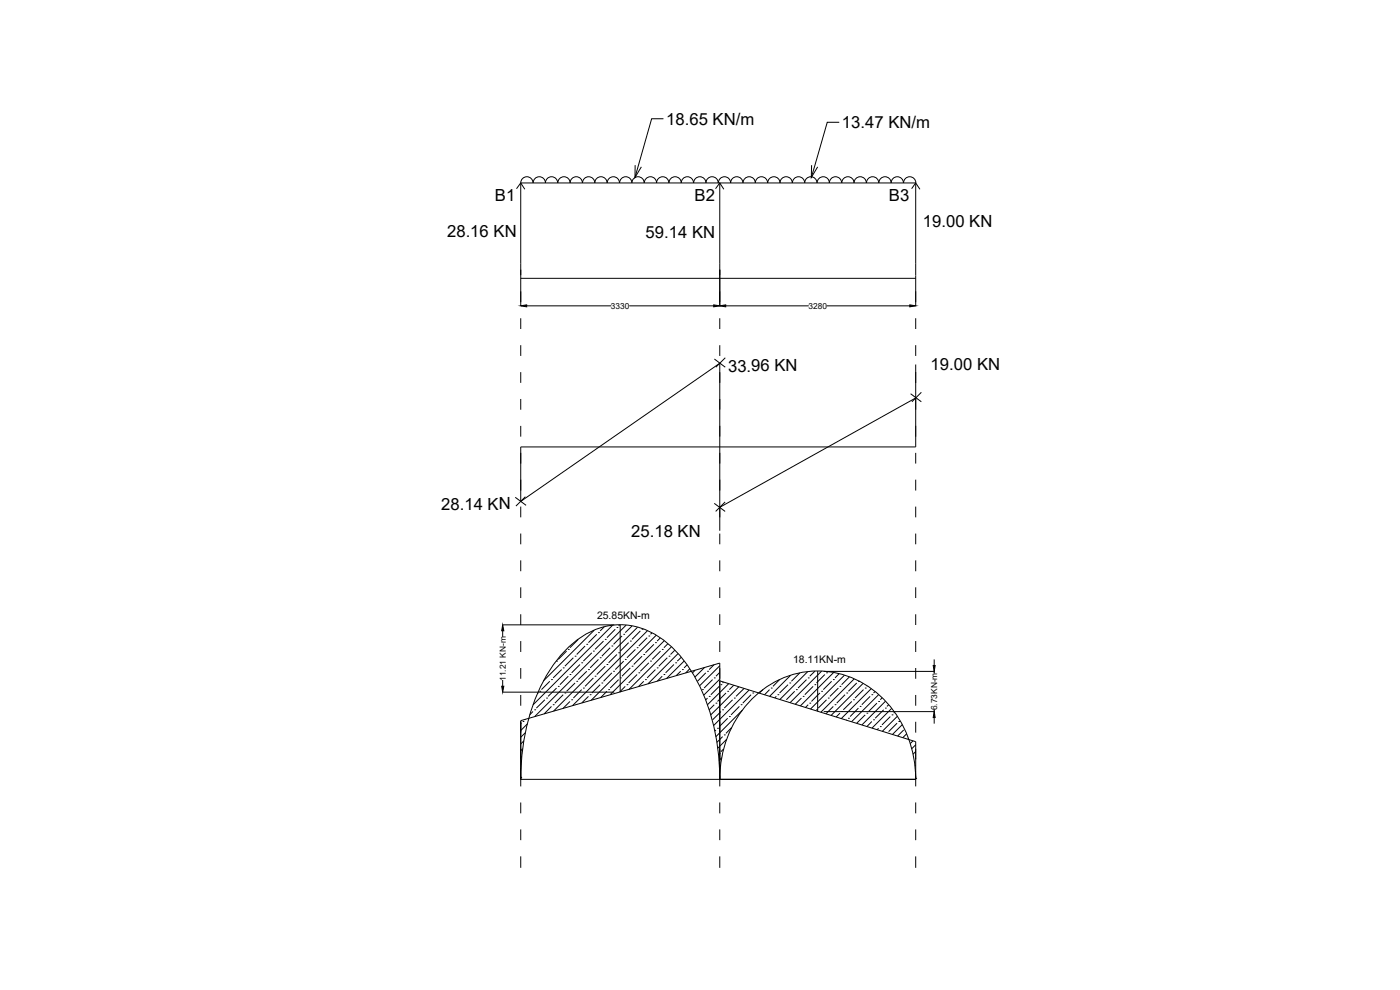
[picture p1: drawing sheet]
<svg xmlns="http://www.w3.org/2000/svg" width="420mm" height="297mm" viewBox="0 0 420 297" stroke-linecap="round" stroke-linejoin="round" font-family="sans-serif">
<!-- layer: 0 -->
<g fill="none" stroke="#000" stroke-width=".3">
<path d="M199.1 35.6h-3.5l-5 17.6M251.9 36.7h-3.6l-4.8 16.5M155 56.6l1.3-1.7 1.2 1.9M156.3 54.9a1.84 1.84 0 0 1 1.8-1.9 1.84 1.84 0 0 1 1.9 1.9M160 54.9a1.84 1.84 0 0 1 1.8-1.9 1.84 1.84 0 0 1 1.9 1.9 1.84 1.84 0 0 1 1.8-1.9 1.84 1.84 0 0 1 1.9 1.9 1.86 1.86 0 0 1 1.8-1.9 1.86 1.86 0 0 1 1.9 1.9 1.84 1.84 0 0 1 1.8-1.9 1.84 1.84 0 0 1 1.9 1.9 1.86 1.86 0 0 1 1.8-1.9 1.86 1.86 0 0 1 1.9 1.9 1.84 1.84 0 0 1 1.8-1.9 1.84 1.84 0 0 1 1.9 1.9M182.2 54.9a1.84 1.84 0 0 1 1.9-1.9 1.84 1.84 0 0 1 1.8 1.9 1.86 1.86 0 0 1 1.9-1.9 1.86 1.86 0 0 1 1.8 1.9 1.84 1.84 0 0 1 1.9-1.9 1.84 1.84 0 0 1 1.8 1.9 1.86 1.86 0 0 1 1.9-1.9 1.86 1.86 0 0 1 1.8 1.9 1.84 1.84 0 0 1 1.9-1.9 1.84 1.84 0 0 1 1.8 1.9M190.6 49.6v3.6l1.9-3.1M200.8 54.9a1.84 1.84 0 0 1 1.8-1.9 1.84 1.84 0 0 1 1.9 1.9 1.84 1.84 0 0 1 1.8-1.9 1.84 1.84 0 0 1 1.8 1.9M208.2 54.9a1.84 1.84 0 0 1 1.8-1.9 1.84 1.84 0 0 1 1.9 1.9 1.84 1.84 0 0 1 1.8-1.9 1.84 1.84 0 0 1 1.8 1.9 1.86 1.86 0 0 1 1.9-1.9 1.86 1.86 0 0 1 1.9 1.9 1.84 1.84 0 0 1 1.8-1.9 1.84 1.84 0 0 1 1.9 1.9 1.86 1.86 0 0 1 1.8-1.9 1.86 1.86 0 0 1 1.9 1.9 1.84 1.84 0 0 1 1.8-1.9 1.84 1.84 0 0 1 1.9 1.9M214.7 56.6l1.3-1.7 1.2 1.9M216 54.9v36.9M230.4 54.9a1.84 1.84 0 0 1 1.8-1.9 1.84 1.84 0 0 1 1.9 1.9 1.84 1.84 0 0 1 1.8-1.9 1.84 1.84 0 0 1 1.9 1.9"/>
<path d="M237.8 54.9a1.84 1.84 0 0 1 1.9-1.9 1.84 1.84 0 0 1 1.8 1.9 1.84 1.84 0 0 1 1.8-1.9 1.84 1.84 0 0 1 1.9 1.9 1.86 1.86 0 0 1 1.8-1.9 1.86 1.86 0 0 1 1.9 1.9 1.84 1.84 0 0 1 1.8-1.9 1.84 1.84 0 0 1 1.9 1.9 1.86 1.86 0 0 1 1.9-1.9 1.86 1.86 0 0 1 1.8 1.9 1.84 1.84 0 0 1 1.9-1.9 1.84 1.84 0 0 1 1.8 1.9M243.6 49.6l-.1 3.6 1.9-3.1M260 54.9a1.84 1.84 0 0 1 1.9-1.9 1.84 1.84 0 0 1 1.8 1.9M263.8 54.9a1.84 1.84 0 0 1 1.8-1.9 1.84 1.84 0 0 1 1.8 1.9 1.84 1.84 0 0 1 1.9-1.9 1.84 1.84 0 0 1 1.8 1.9 1.86 1.86 0 0 1 1.9-1.9 1.86 1.86 0 0 1 1.9 1.9M273.6 56.6l1.2-1.7 1.3 1.9M156.3 91.8v-36.9h118.5v36.9M156.3 95.5v3.2M156.3 83.5h118.5M158.1 91.8h25.4M188.8 91.8h25.4M216 95.5v3.2M217.8 91.8h24.9"/>
<path d="M248.1 91.8h24.9M274.8 95.5v3.2M156.3 103.6v3.2M156.3 111.7v3.2M156.3 119.7v3.2M214.4 107.7l3.3 2.5M216 103.6v3.2M217.7 107.3l-2.9 2.9M273.3 118.1l3.2 2.5M274.8 109.4v24.7h-118.5v16.3l59.7-41.4v50.2M274.8 103.6v3.2M274.8 119.4l-58.8 32.8"/>
<path d="M276.5 117.7l-2.8 2.9M156.3 127.8v3.2M274.8 135.9v3.2M154.6 149.2l3.3 2.4M156.3 152v3.2M157.7 149l-2.9 2.8M214.4 151l3.2 2.4M217.6 150.6l-2.8 2.8M274.8 143.9v3.3M274.8 152v3.2M156.3 160.1v3.2M156.3 168.1v3.3"/>
<path d="M156.3 176.2v3.2M216 160.1v3.2M216 168.1v3.3M216 176.2v3.2M274.8 160.1v3.2M274.8 168.1v3.3M274.8 176.2v3.2M150.9 187.5h33.4M150.9 189.3v1.8M156.3 184.3v3.2M156.3 192.3v3.3M166.5 198.9h.1"/>
<path d="M167 198.4h.1M170 195.4l-2.5 2.5M170.5 194.8h.1M172.1 197.3l-2.6 2.6M172.6 196.9h.1M173.6 191.8l-2.5 2.5M174.1 199.4l-2.5 2.5M174.6 198.9h.1M175.6 193.8l-2.5 2.6M176.1 193.3h.1M177.6 195.9l-2.5 2.5M178.1 195.4h.1"/>
<path d="M178.3 189.1l-15.2 15.2M179.1 190.3l-2.5 2.5M179.6 189.8h.1M179.6 197.9l-2.5 2.5M180.1 197.3h.1M181.1 192.3l-2.5 2.5M181.3 188.1l-1.2 1.2M181.6 191.8h.1M181.6 199.9l-2.5 2.5M182.1 199.4h.1M183.1 194.3l-2.5 2.6M183.6 193.8h.1"/>
<path d="M183.8 187.6l-23.8 23.9M184.6 188.8l-2.5 2.5M185.2 188.3h.1M185.2 196.4l-2.5 2.5M185.7 195.9h.1M186 187.5l-.3 .3M186.1 187.5v20.2M186.7 190.8l-2.6 2.5M187.2 190.3h.1M187.2 198.4l-2.6 2.5M187.6 197.9h.1M187.9 187.6l-27.4 27.4"/>
<path d="M188.7 192.8l-2.5 2.6M189.2 192.3h.1M189.7 199.9h.1M189.7 187.8l-2.1 2M190.7 194.8l-2.5 2.5M191.2 194.3h.1M191.3 188.2l-25.2 25.1M192.2 189.3l-2.5 2.5M192.7 188.8h.1M192.7 196.9l-2.5 2.5M193.2 196.4h.1M194.2 191.3l-2.5 2.5"/>
<path d="M194.3 189.3l-22.5 22.4M194.7 190.8h.1M194.7 198.9l-2.5 2.5M195.2 198.4h.1M195.7 189.9l-.5 .4M196.2 193.3l-2.5 2.6M196.7 192.8h.1M196.9 190.6l-19.5 19.5M198.1 191.4l-.9 .9M198.2 195.4l-2.5 2.5M198.7 194.8h.1M199.3 192.3l-16.2 16.1"/>
<path d="M200.3 197.3l-2.6 2.6M200.4 193.2l-1.2 1.1M200.8 196.9h.1M201.5 194.1l-12.7 12.7M202.3 199.4l-2.5 2.5M202.5 195.1l-1.3 1.3M202.8 198.9h.1M203.5 196.1l-9 9.1M204.5 197.2l-1.2 1.2M205.3 198.3l-5.2 5.2M206.2 199.5l-.9 .9M214.3 199.5l-1.5 1.4"/>
<path d="M216 199.8l-6.1 6M216 184.3v3.2M216 192.3v3.3M274.8 184.3v3.2M274.8 192.3v3.3M280.4 197.9v1.8M150.9 207.7h33.4M150.9 204v1.9M156.3 200.4v3.3M156.3 208.5v3.2M156.4 217l-.1 .2M157 216.5h.1"/>
<path d="M157.6 215.8l-.1 .2M157.7 219.8l-1.4 1.4M158.3 217.2l-2 2M160 213.5l-1 .9M160.5 213h.1M161.5 207.9l-.2 .3M162 207.4h.1M163.5 210l-2.5 2.5M164 209.5h.1M165 204.4l-2.5 2.5M165.5 203.9h.1M165.5 211.9l-2.2 2.3"/>
<path d="M166 211.4h.1M167 206.4l-2.5 2.5M167.5 205.9h.1M168.6 200.9l-2.6 2.5M169 200.4h.1M169 208.4l-2.5 2.6M169.5 207.9h.1M170.5 202.9l-2.5 2.5M171.1 202.4h.1M171.1 210.5l-2.1 2M171.6 210h.1M172.6 204.9l-2.6 2.5"/>
<path d="M173.1 204.4h.1M174.6 206.9l-2.5 2.6M175.1 206.4h.1M176.1 201.4l-2.5 2.5M176.6 200.9h.1M176.6 208.9l-2 2M177.1 208.4h.1M178.1 203.4l-2.5 2.5M178.6 202.9h.1M180.1 205.4l-2.5 2.5M180.6 204.9h.1M182.1 207.4l-1.8 1.9"/>
<path d="M182.7 206.9h.1M183.6 201.9l-2.5 2.5M184.1 201.4h.1M185.7 203.9l-2.6 2.5M186.2 203.4h.1M187.6 205.9l-1.6 1.7M188.2 205.4h.1M189.2 200.4l-2.5 2.5M191.2 202.4l-2.5 2.5M191.7 201.9h.1M193.2 204.4l-1.6 1.6M193.7 203.9h.1"/>
<path d="M196.7 200.9l-2.5 2.5M197.2 200.4h.1M198.7 202.9l-1.4 1.5M199.2 202.4h.1M204.3 201.4l-1.4 1.3M204.8 200.9h.1M207 200.7l-1.2 1.2M208.6 201.1l-.8 .8M210.8 206.9h.1M211.4 200.3l-2.9 2.9M211.8 201.9l-2.5 2.5M212.3 201.4h.1"/>
<path d="M212.3 209.5l-.6 .5M212.8 208.9h.1M213.9 203.9l-2.6 2.5M214.4 203.4h.1M214.4 211.4l-1.6 1.6M214.9 211h.1M214.9 219l-.4 .4M215.3 218.5h.1M215.8 205.9l-2.5 2.5M216 203.8l-4.8 4.8M216 201.7l-1.1 1.2M216 204.3l58.8 18.2v13.5"/>
<path d="M216.4 205.4h.1M216.4 213.5l-2.5 2.5M216.9 213h.1M217.1 204.7l-.2 .2M217.9 207.9l-2.6 2.6M218.4 207.4h.1M218.4 215.5l-2.6 2.5M218.7 205.1l-6.4 6.4M218.9 215h.1M219.6 218.3l-1.7 1.7M219.9 210l-2.5 2.5M220.2 205.6l-1.3 1.3"/>
<path d="M220.4 209.5h.1M221.7 206.1l-8.4 8.4M221.9 211.9l-2.5 2.6M222.4 211.4h.1M222.8 213.1l-8 8M223.3 206.6l-2.4 2.3M224.8 207l-10.6 10.7M225.4 208.4l-2.5 2.6M225.9 207.9h.1M229 206.9l-1.1 1.1M231 206.9l-1.6 1.6M231.5 206.4h.1"/>
<path d="M233 208.9l-.5 .5M233.5 208.4h.1M234 203.9l-2 2M236.5 205.4l-2.5 2.5M237 204.9h.1M237.3 202.6l-6.3 6.3M238.5 207.4l-2.5 2.6M239 206.9h.1M240 201.9l-2.5 2.5M240.5 209.5l-1.8 1.8M241 208.9h.1M242 203.9l-2.5 2.5"/>
<path d="M242.4 201.5l-8.4 8.4M242.6 203.4h.1M242.6 211.4l-.9 .9M243 211h.1M244 205.9l-2.5 2.5M244.5 205.4h.1M244.6 201.4l-1.6 1.5M245.1 213h.1M245.4 201.4v12M246.1 207.9l-2.6 2.6M246.6 207.4h.1M246.6 201.4l-9.5 9.4"/>
<path d="M247.2 201.5h33.2v.5M247.6 202.4l-2.5 2.5M248.1 201.9h.1M248.1 210l-2.5 2.5M248.6 209.5h.1M249.6 204.4l-2.5 2.5M250.1 203.9h.1M250.1 211.9l-2.3 2.3M250.2 201.8l-10 10M250.6 211.4h.1M251.6 206.4l-2.5 2.5M251.8 202.1l-1.2 1.3"/>
<path d="M252.1 205.9h.1M252.1 214l-1.2 1.1M252.6 213.5h.1M253.4 202.6l-10.2 10.2M253.6 208.4l-2.5 2.6M254.1 207.9h.1M254.1 216l-.1 .1M254.6 215.5h.1M254.9 203.1l-2.3 2.3M255.6 210.5l-2.5 2.5M256.1 210h.1M256.4 203.7l-10.1 10"/>
<path d="M257.1 204.9l-2.5 2.5M257.6 204.4h.1M257.6 212.5l-2.5 2.5M258.1 211.9h.1M259 205l-9.6 9.7M259.2 206.9l-2.6 2.6M259.7 206.4h.1M259.7 214.5l-2.6 2.5M260.2 214h.1M260.3 205.8l-.1 .1M261.1 208.9l-2.5 2.5M261.5 206.6l-9 9"/>
<path d="M261.6 208.4h.1M261.6 216.5l-1.4 1.5M262.2 216h.1M262.6 207.5l-.4 .4M263.2 211l-2.5 2.5M263.7 210.5h.1M263.7 218.5l-.5 .4M263.7 208.4l-8.1 8.2M264.2 218h.1M264.7 209.4l-.5 .6M265.2 213l-2.5 2.5M265.7 212.5h.1"/>
<path d="M265.8 210.4l-7.2 7.1M266.7 211.4l-.5 .5M267.2 215l-2.5 2.5M267.6 212.5l-5.9 6M267.7 214.5h.1M268.5 213.7l-.3 .3M269.2 217l-2.5 2.5M269.3 214.9l-4.5 4.5M269.7 216.5h.1M270.8 217.4l-3 3M271.2 219l-1.8 1.8M274.8 200.4v3.3"/>
<path d="M274.8 208.5v3.2M274.8 216.6v3.2M280.4 213v.5h-33.2M280.4 215.3v1.8M156.3 233.8a60.3 60.3 0 0 1 10.1-34.8 25.8 25.8 0 0 1 17.7-11.5 22.6 22.6 0 0 1 18.7 7.9 52.4 52.4 0 0 1 12.6 29.1l.6 9.3a32.5 32.5 0 0 1 19.4-30.5 27.8 27.8 0 0 1 34 11.7 34.6 34.6 0 0 1 5.4 18.8M156.3 233.3h.1M156.3 236v-19.8l59.7-17.2v37M156.3 233.8h118.5M156.3 231.3h.1M156.6 226.9l-.3 .4M156.9 224.6l-.6 .6M157.2 222.3l-.9 1"/>
<path d="M215.8 226h.1M216 232h.1M216.1 231.9l-.1 .1M216.2 229.7l-.3 .4M216.6 227.4l-.8 .8M216.9 221l-1.8 1.7M217.2 224.7l-.8 .8M217.4 220.5h.1M218.1 221.8l-2.7 2.7M272.1 220.2l-1.2 1.1M272.7 221.6l-.3 .2M274 222.3l-.8 .8"/>
<path d="M274.8 233.5h.1M274.8 225.5l-.8 .8M274.8 229.5l-.2 .2M274.8 223.5l-1.2 1.1M274.8 227.5v.1M274.8 231.5v.1M156.3 240.8v3.2M156.3 248.9v3.2M156.3 256.9v3.5M216 240.8v3.2M216 248.9v3.2M216 256.9v3.5"/>
<path d="M274.8 240.8v3.2M274.8 248.9v3.2M274.8 256.9v3.5"/>
</g>
<path d="M156.3 91.8l1.8-.3v.6zM214.2 91.5l1.8 .3-1.8 .3zM216 91.8l1.8-.3v.6zM273 91.5l1.8 .3-1.8 .3zM150.9 187.5l.3 1.8h-.6zM280.1 199.7h.6l-.3 1.8zM150.6 205.9h.6l-.3 1.8zM280.4 213.5l.3 1.8h-.6z" fill="#000" stroke="#000" stroke-width=".3"/>
<g font-size="5">
<text x="199.9" y="37.5">18.65 KN/m</text>
<text x="252.7" y="38.5">13.47 KN/m</text>
<text x="148.5" y="60.4">B1</text>
<text x="208.5" y="60.4">B2</text>
<text x="266.8" y="60.4">B3</text>
<text x="134.2" y="71.1">28.16 KN</text>
<text x="193.7" y="71.5">59.14 KN</text>
<text x="277" y="68.1">19.00 KN</text>
<text x="218.5" y="111.5">33.96 KN</text>
<text x="279.3" y="111.2">19.00 KN</text>
<text x="132.4" y="152.9">28.14 KN</text>
<text x="189.4" y="161">25.18 KN</text>
</g>
<g font-size="3.1">
<text x="179.2" y="185.9">25.85KN-m</text>
<text x="238" y="199">18.11KN-m</text>
</g>
<g font-size="2.5">
<text x="183.3" y="92.7">3330</text>
<text x="242.6" y="92.7">3280</text>
<text x="151.8" y="204.3" transform="rotate(-90 151.8 204.3)">11.21 KN-m</text>
<text x="281.2" y="213.1" transform="rotate(-90 281.2 213.1)">6.73KN-m</text>
</g>
</svg>
